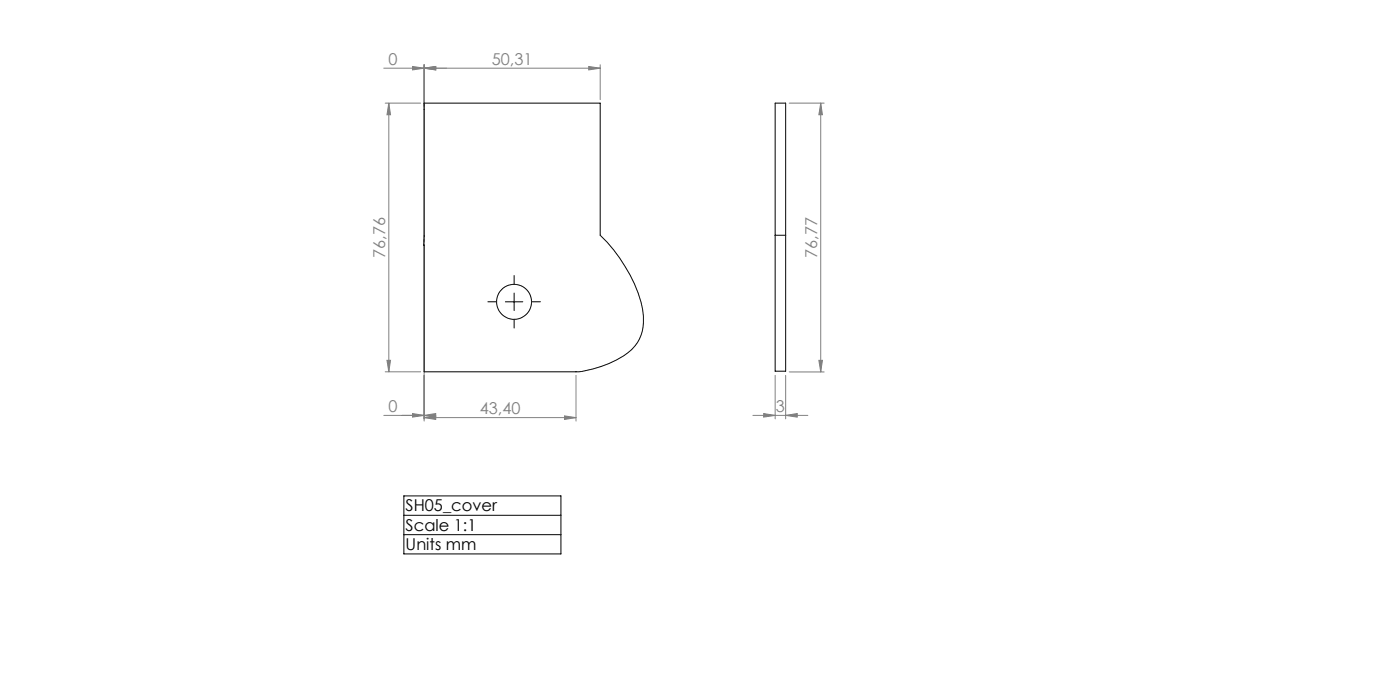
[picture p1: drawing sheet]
<svg xmlns="http://www.w3.org/2000/svg" width="400mm" height="200mm" viewBox="0 0 400 200" stroke-linecap="round" stroke-linejoin="round" font-family="sans-serif">
<g fill="none" stroke="#808080" stroke-width=".29">
<path d="M109.6 19.5h61.9M117.9 19l3.3 .5-3.3 .5zM121.2 19.5l3.3-.5v1zM121.2 19.5h.1M121.2 18.5v101.8M168.2 19l3.3 .5-3.3 .5zM171.5 18.5v10M110.1 29.5h10.1M111.1 29.5l.5 3.3h-1zM111.1 29.5v76.7M225.5 29.5h10M234.5 29.5l.5 3.3h-1z"/>
<path d="M234.5 29.5v76.8M109.6 118.7h11.6M110.1 106.2h10.1M110.6 103h1l-.5 3.2zM117.9 118.2l3.3 .5-3.3 .5zM121.2 118.7l3.3-.5v1zM121.2 119.3l3.3-.5v1zM121.2 118.7h.1M121.2 119.3h43.4M161.3 118.8l3.3 .5-3.3 .5zM164.6 107.3v13M215.1 118.7h15.7"/>
<path d="M218.2 118.2l3.3 .5-3.3 .5zM221.5 107.3v12.4M224.5 118.7l3.3-.5v1zM224.5 107.3v12.4M225.5 106.3h10M234 103h1l-.5 3.3z"/>
</g>
<path d="M144.4 86.2h5M146.9 83.7v5M115.4 141.7h44.9v16.6h-44.9zM115.4 147.2h44.9M115.4 152.8h44.9" fill="none" stroke="#000" stroke-width=".29"/>
<path d="M141.9 86.2h-2.5M146.9 81.2v-2.5M146.9 91.2v2.5M151.9 86.2h2.5" fill="none" stroke="#000" stroke-width=".29" stroke-dasharray="15.2 1.3 1.3 1.3"/>
<g fill="#808080">
<path d="M121.2 19.5l3.3-.5v1zM117.9 19l3.3 .5-3.3 .5zM117.9 118.2l3.3 .5-3.3 .5zM121.2 118.7l3.3-.5v1z"/>
<path d="M121.2 19.5l3.3-.5v1zM168.2 19l3.3 .5-3.3 .5zM121.2 119.3l3.3-.5v1zM161.3 118.8l3.3 .5-3.3 .5zM218.2 118.2l3.3 .5-3.3 .5zM224.5 118.7l3.3-.5v1z"/>
<path d="M111.1 29.5l.5 3.3h-1zM110.6 103h1l-.5 3.2zM234.5 29.5l.5 3.3h-1zM234 103h1l-.5 3.3z"/>
</g>
<g fill="none" stroke="#000" stroke-width=".29">
<path d="M121.2 29.5h50.3v37.7a43.6 43.6 0 0 1 12.1 21.1 12.3 12.3 0 0 1-7.5 14.5 30.5 30.5 0 0 1-11.5 3.4h-43.4zM221.5 67.2v38.9h3v-38.9M221.5 67.2v-37.7h3v37.7M221.5 67.2h3"/>
<circle cx="146.9" cy="86.2" r="5"/>
</g>
<g font-size="4.7" fill="#808080">
<text x="111" y="18.5">0</text>
<text x="140.5" y="18.5">50,31</text>
<text x="110.1" y="73.7" transform="rotate(-90 110.1 73.7)">76,76</text>
<text x="233.5" y="73.7" transform="rotate(-90 233.5 73.7)">76,77</text>
<text x="111" y="117.6">0</text>
<text x="137.1" y="118.3">43,40</text>
<text x="221.7" y="117.6">3</text>
</g>
<g font-size="4.7">
<text x="115.9" y="146.1">SH05_cover</text>
<text x="115.9" y="151.7">Scale 1:1</text>
<text x="115.9" y="157.2">Units mm</text>
</g>
</svg>
